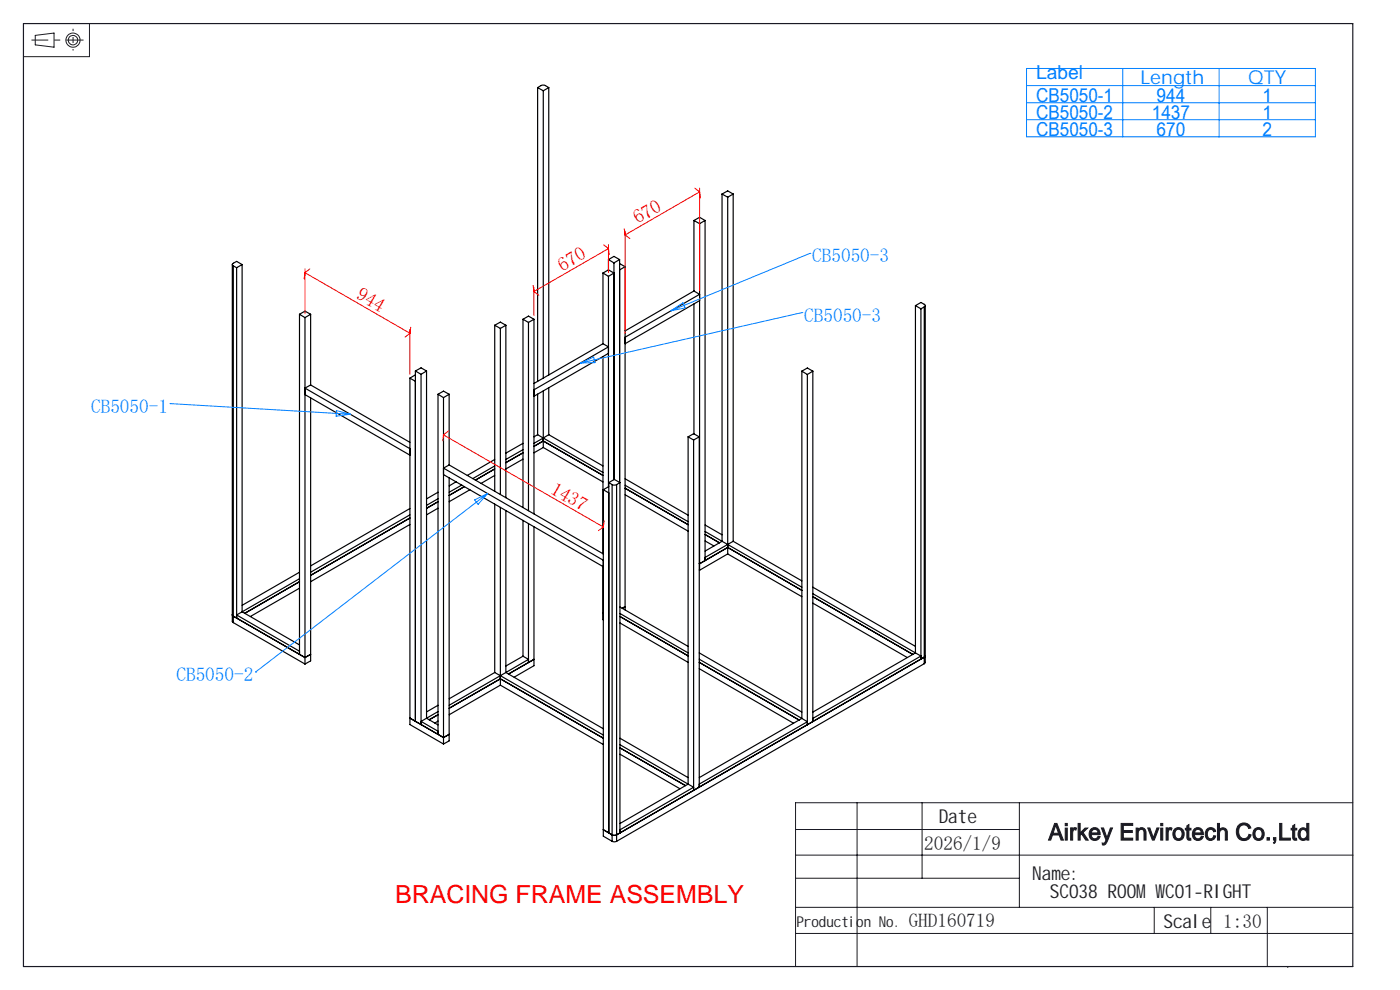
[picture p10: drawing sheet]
<svg xmlns="http://www.w3.org/2000/svg" width="297mm" height="210mm" viewBox="0 0 297 210" stroke-linecap="round" stroke-linejoin="round" font-family="sans-serif">
<g fill="none" stroke="#000" stroke-width=".25">
<path d="M114.1 18.6l.9-.5h.6l.8 .5M114.1 18.6v62.3M114.1 18.6l1.2 .7M115.3 19.3v60.9M116.4 18.6l-1.1 .7M116.4 18.6v60.9M49.3 56.1v75.7l.2 .3M49.5 56.4l.7 .4M49.5 56.4v75.7M50.2 56.8v74.3l-.7-.4M51.4 56.1l-1.2-.7-.9 .6v.3l.2 .1M51.4 56.1v73.7l12.1 7"/>
<path d="M51.4 56.1l-1.2 .7M127.9 57.9v15M127.9 57.9l1.2 .7M129.1 57.2l-1.2 .7M129.1 55.1v2.1M129.1 58.6v44.6M129.1 57.2l1.1 .7-1.1 .7M129.1 55.1l1.1 .7M129.1 55.1l1.1-.7 1.2 .7M130.2 55.8v45.9M131.4 55.1v47.2M131.4 55.9l1.2 .7"/>
<path d="M131.4 55.1l-1.2 .7M132.6 56.6l-1.2 .6M132.6 56.6v72.8M147.2 46.8v14.9M147.2 46.8l1.2 .6M147.2 46.8l1.2-.7 1.2 .7M148.4 47.4v73.6M149.6 46.8l-1.2 .6M149.6 46.8v72.1l-1.2 .7M153.2 41.2v73.6M153.2 41.2l1.2 .6M153.2 41.2l1.2-.7 1.1 .7"/>
<path d="M154.4 41.8v75.7M155.5 41.2l-1.1 .6M155.5 41.2v73.6M63.5 66.7v72.1M63.5 66.7l1.2 .7M63.5 66.7l1.2-.7 1.2 .7M64.7 67.4v73.5M65.9 66.7l-1.2 .7M65.9 66.7v15M88.1 78.7v74.3M88.1 79.5l-1.1 .7M88.1 78.7l1.2-.7 1.2 .7"/>
<path d="M88.1 78.7l1.2 .7M89.3 79.4v74.3l-1.2-.7M90.5 78.7l-1.2 .7M90.5 78.7v73.7M105 69l1.2 .7M105 69l1.2-.7 1.1 .7M105 69v35.2M106.2 69.7v35.2M107.3 69l-1.1 .7M107.3 69v36.6M110.9 67.7v40M110.9 67.7l1.2 .7"/>
<path d="M110.9 67.7l1.2-.6 1.2 .6M112.1 68.4v39.9M113.3 67.7l-1.2 .7M113.3 67.7v41.3M127.9 72.9l1.2 .7-15.8 9.1M127.9 72.9l-14.6 8.4M127.9 75.6v41.9M129.1 75l-15.8 9.1M147.2 61.7l1.2 .7-15.8 9.1M147.2 61.7l-14.6 8.5M147.2 64.5v27.5M148.4 63.8l-15.8 9.1"/>
<path d="M170.1 78.7v73.7M170.1 78.7l1.2 .7M170.1 78.7l1.2-.6 1.1 .6M171.3 79.4v74.3l1.1-.6M172.4 78.7v74.4M172.4 78.7l-1.1 .7M194.2 64.8l1.2-.6 .9 .5v.2l-.2 .2M194.2 64.8v73.7l-21.8 12.6M194.2 64.8l1.2 .7M195.4 65.5v74.3M196.1 65.1l-.7 .4M196.1 65.1v75.7"/>
<path d="M196.3 64.8v75.8l-.2 .2M64.7 83.7l22.3 12.8M65.9 81.7l-1.2 .6 22.3 12.9M65.9 81.7l21.1 12.1M65.9 84.4v55.8l-1.2 .7M87 80.2v73.5l7.1 4.1M87 80.2l1.1 .7M92.9 83.6l1.2-.6 1.2 .6M92.9 83.6l1.2 .7M92.9 83.6v72.2M94.1 84.3v73.5M95.3 98.6l-1.2 .7 33.9 19.5"/>
<path d="M95.3 98.6l32.7 18.9M95.3 83.6l-1.2 .7M95.3 83.6v15M105 98.8l-4.7 2.7M105 97.5l-5.9 3.4M105 99.5l-4.1 2.3M110.9 95.4l-3.6 2.1M110.9 94l-3.6 2.1M110.9 96.1l-3.6 2M110.9 97.4l-3.6 2.1M113.3 94.7l2-1.2 12.6 7.4M114.1 92.2l1.2 .7"/>
<path d="M114.1 92.2l-.8 .5M114.1 83.6v8.6M115.3 82.9v12M115.3 92.9l12.6 7.3M115.3 92.9l-2 1.1M115.3 94.9l12.6 7.3M115.3 94.9l-2 1.2M116.4 92.2l11.5 6.6M116.4 92.2l-1.1 .7M116.4 82.3v9.9M146 92.7v73.6l-14.5 8.4M146 92.7l1.1 .6"/>
<path d="M146 92.7l1.1-.7 1.2 .7M147.1 93.3v74.4M148.3 92.7v74.3l-1.2 .7M148.3 92.7l-1.2 .6M87 109.2l-21.1 12.2M87 107.9l-21.1 12.1M87 109.9l-21.1 12.2M87 111.3l-21.1 12.1M92.9 105.8l-2.4 1.4M92.9 104.4l-2.4 1.4M92.9 106.4l-2.4 1.4M92.9 107.8l-2.4 1.4"/>
<path d="M94.1 100.7l33.9 19.5M95.3 101.3v55.9l-1.2 .6M96.8 102.2l-1.5 .9M98 102.9l-2.7 1.5M98.5 103.2l-3.2 1.9M99.7 103.9l-4.4 2.5M105 106.9v35.8M105 100.9l-2.9 1.6M106.2 107.6v37.7M107.3 108.3v34.4M110.9 110.4v28.8M112.1 111v29.5"/>
<path d="M113.3 111.8v29.4l-4.2 2.4M128 103.9v73.5l1.9 1.1M128 103.9l1.2 .7M129.2 102.4v74.3M129.2 103.2l-1.2 .7M129.2 102.4l1.1-.7 1.2 .7M129.2 102.4l.7 .4M129.9 102.8h.9M129.9 102.8v75.7M130.8 102.8v75.7M131.5 102.4v74.3M131.5 102.4l-.7 .4"/>
<path d="M132.6 102.9l13.4 7.8M132.6 103.6l13.4 7.7M132.6 101.6l13.4 7.7M132.6 104.9l13.4 7.8M148.3 119.5l.1 .1M148.4 119.6l6-3.5 15.7 9.1M149.6 112.7l3.6 2.1M149.6 113.4l3 1.7M149.6 111.4l3.6 2M149.6 114.8l1.8 1M153.2 114.8l16.9 9.8M153.2 114.8l-3.6 2.1"/>
<path d="M154.4 117.5l15.7 9.1M154.4 117.5l-6 3.5M155.5 114.8l14.6 8.4M155.5 114.8l-5.9 3.4M49.3 130.4l.2 .3M49.5 130.7l15.2 8.8 1.2-.7M49.5 132.1l15.2 8.8M63.5 122.8l-13.3 7.6 13.3 7.7M63.5 121.4l-12.1 7M63.5 123.4l-11.6 6.7M63.5 124.8l-10.4 6M110.9 139.2l1.2 .7-4.8 2.8"/>
<path d="M110.9 139.2l-3.6 2.1M113.3 139.9l-5.4 3.1M127.9 120.2l.1 11.3M127.9 130.1h.1M131.5 130.1l14.5 8.4M131.5 130.8l14.5 8.3M131.5 128.8l14.5 8.3M131.5 132.1l14.5 8.4M132.6 128.7l-.6 .3M148.3 139.8l21.8 12.6M148.3 138.5l21.8 12.6M148.3 120.9l.1 .1"/>
<path d="M172.4 125.9l23 13.3-23 13.2M172.4 126.6l21.2 12.2M172.4 124.6l21.8 12.5M172.4 127.9l20.1 11.6M195.4 139.8l-23 13.3M196.1 139.4l-65.3 37.7M196.1 139.4l-.7 .4M196.3 139.1l-.2 .3M88.1 153l-1.1-.7 7.1 4.1 1.2-.6M90.5 152.4l-1.2 .6 3.6 2.1M90.5 152.4l2.4 1.4M92.9 150.9l-2.4 1.5"/>
<path d="M92.9 149.6l-2.4 1.4M92.9 151.6l-1.8 1.1M92.9 153l-.6 .4M95.3 150.2l10.9-6.2 21.8 12.6M105 142.7l1.2 .6M105 142.7l-9.7 5.5M106.2 143.3l21.8 12.6M106.2 143.3l-10.9 6.3M106.2 145.3l21.8 12.6M106.2 145.3l-10.9 6.3M107.3 142.7l20.7 11.9M107.3 142.7l-1.1 .6"/>
<path d="M131.5 158l15.6 9-15.6 9M131.5 158.6l13.9 8M131.5 156.6l14.5 8.4M131.5 160l12.8 7.3M148.3 140.5l21.2 12.2M148.3 141.8l20 11.6M170.1 152.4l1.2 .7-23 13.2M170.1 152.4l-21.8 12.6M196.1 140.8l-65.3 37.7M129.2 176.7l-1.2-.7 1.9 1.1M129.2 176.7l.7 .4M129.9 177.1h.9"/>
<path d="M129.9 178.5h.9M131.5 176.7l-.7 .4M147.1 167.7l-15.6 9"/>
</g>
<g fill="none" stroke="#191924" stroke-width=".21">
<path d="M7.5 7.5l4-.5v3l-4-.5zM19 5v7h-14M168.8 176h47.5M181.8 170.3v34.7M195.6 170.3v16M216.3 170.3v22.2M287 170.3h-118.2v34.7M168.8 198h118.2M168.8 181.4h118.3M168.8 186.3h47.5M168.8 192.5h118.2M244.9 192.5v5.5"/>
<path d="M256.9 192.5v5.5M268.9 192.5v12.5M273.2 205v.2"/>
<circle cx="15.5" cy="8.5" r="1.01"/>
<circle cx="15.5" cy="8.5" r="1.5"/>
</g>
<path d="M15.5 6.1v4.6" fill="none" stroke="#191924" stroke-width=".21" stroke-dasharray="30.5 1.3 1.3 1.3" stroke-dashoffset="30" stroke-linecap="butt"/>
<path d="M17.7 8.5h-11" fill="none" stroke="#191924" stroke-width=".21" stroke-dasharray="30.5 1.3 1.3 1.3" stroke-dashoffset="26.8" stroke-linecap="butt"/>
<g fill="none" stroke="#0080ff" stroke-width=".21">
<path d="M217.8 14.5h61.2v14.5h-61.2zM217.8 18.2h61.2M238.2 14.5v14.5M258.6 14.5v14.5M217.8 21.8h61.2M217.8 25.4h61.2M171.8 53.8h.1M171.8 53.8l-29.5 12.1M123.2 77l2.7-1.3 .3 1.2zM142.3 65.9l2.6-1.7 .4 1.1zM170.1 66.3h.1M170.1 66.3l-46.9 10.7"/>
<path d="M36.1 85.6h.1M36.1 85.6l38.2 2.3M71.4 87.1l2.9 .8-3 .4zM100.7 106l2.7-1.3-2 2.3zM103.4 104.7l-49.2 37.8M54.2 142.5h.1"/>
</g>
<g fill="none" stroke="#f00" stroke-width=".21">
<path d="M147.4 39.9l1 .8M148.4 39.9v21.7M64.7 57v9.6M64.7 57.8l22.3 12.9M64.7 57.8l-.2 1.3M65.7 57l-1 .8M128.1 51.9l1 .8M129.1 51.9v5.9M129.1 52.7l-15.8 9.1M129.1 52.7l.2 1.3M132.4 48.5l.2 1.3M132.6 49v21.7"/>
<path d="M132.6 49.8l1 .8M148.4 40.7l-15.8 9.1M148.4 40.7l.2 1.3M87 69.9v9.5M87 70.7l-1.1 .8M87.1 69.4l-.1 1.3M113.1 60.6l.2 1.2M113.3 61v5.9M113.3 61.8l1 .8M94.1 92.2l33.9 19.6M94.1 92.2l-.2 1.3M95.1 91.4l-1 .8"/>
<path d="M128 111.8l-1 .8M128.2 110.5l-.2 1.3"/>
</g>
<path d="M5 5h282v200h-282z" fill="none" stroke="#191924" stroke-width=".25"/>
<text font-size="5.3" fill="#f00" x="83.8" y="191.6">BRACING FRAME ASSEMBLY</text>
<text font-size="4.9" fill="#191924" x="222.4" y="178.2">Airkey Envirotech Co.,Ltd</text>
<g font-size="4.1" fill="#0080ff">
<text x="219.8" y="16.8">Label</text>
<text x="241.9" y="17.8">Length</text>
<text x="264.8" y="17.8">QTY</text>
<text x="219.8" y="21.7">CB5050-1</text>
<text x="245.4" y="21.7">944</text>
<text x="267.8" y="21.7">1</text>
<text x="219.8" y="25.3">CB5050-2</text>
<text x="219.8" y="28.9">CB5050-3</text>
<text x="244.3" y="25.3">1437</text>
<text x="245.4" y="28.9">670</text>
<text x="267.8" y="25.3">1</text>
<text x="267.8" y="28.9">2</text>
<text x="172.3" y="55.7">CB5050-3</text>
<text x="170.6" y="68.2">CB5050-3</text>
<text x="19.3" y="87.5">CB5050-1</text>
<text x="37.4" y="144.5">CB5050-2</text>
</g>
<g font-size="4.1" fill="#f00">
<text x="135.3" y="47.6" transform="rotate(-30 135.3 47.6)">670</text>
<text x="119.3" y="57.7" transform="rotate(-30 119.3 57.7)">670</text>
<text x="75.3" y="63.3" transform="rotate(30 75.3 63.3)">944</text>
<text x="116.6" y="104.5" transform="rotate(30 116.6 104.5)">1437</text>
</g>
<g font-size="4.1" fill="#191924">
<text x="199.1" y="174.5">Date</text>
<text x="196.1" y="180.3">2026/1/9</text>
<text x="219" y="186.6">Name:</text>
<text x="222.7" y="190.6">SC038 ROOMW</text>
<text x="247.2" y="190.6">C01-RIGHT</text>
<text x="192.8" y="196.7">GHD160719</text>
<text x="246.8" y="196.8">Scale</text>
<text x="259.5" y="196.8">1:30</text>
</g>
<text font-size="3.2" fill="#191924" x="169" y="196.7">Production No.</text>
</svg>
